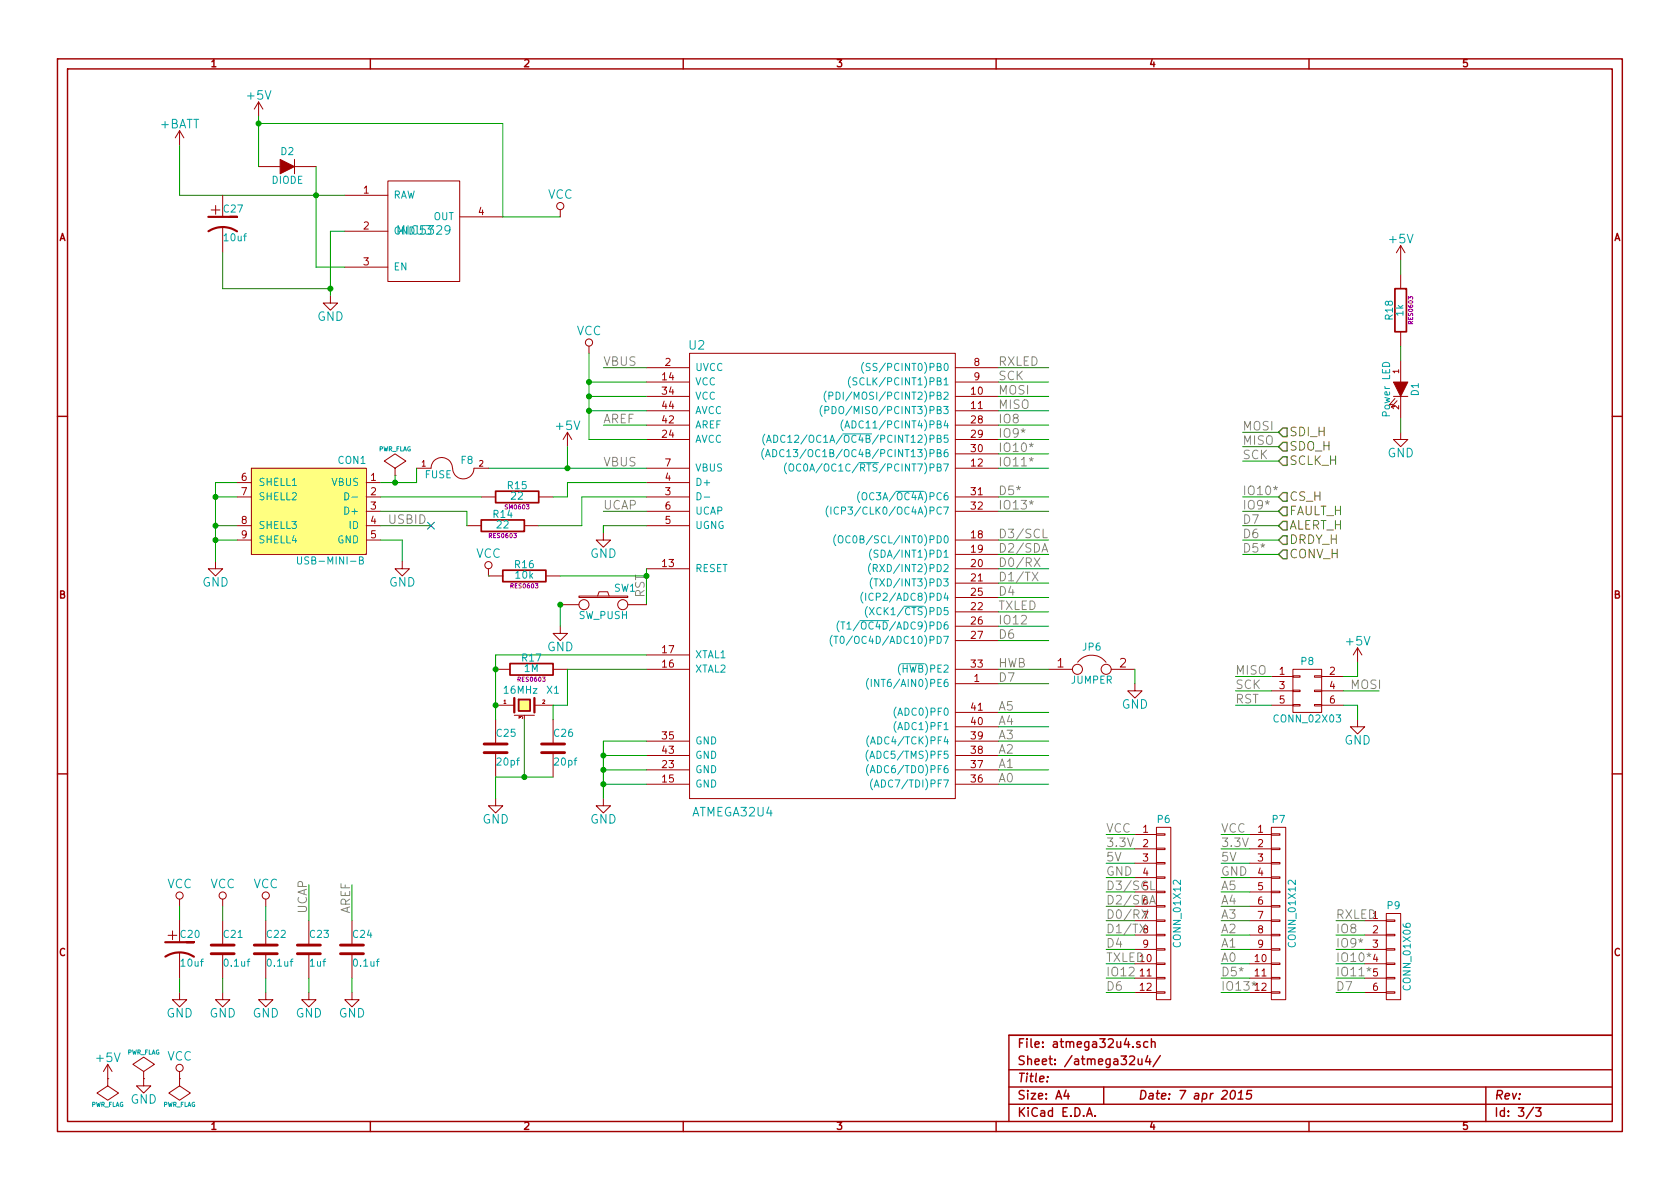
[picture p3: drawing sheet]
EESchema Schematic File Version 2
LIBS:power
LIBS:74xgxx
LIBS:74xx
LIBS:ac-dc
LIBS:actel
LIBS:adc-dac
LIBS:analog_switches
LIBS:atmel
LIBS:audio
LIBS:brooktre
LIBS:cmos4000
LIBS:cmos_ieee
LIBS:conn
LIBS:contrib
LIBS:cypress
LIBS:dc-dc
LIBS:device
LIBS:digital-audio
LIBS:display
LIBS:dsp
LIBS:elec-unifil
LIBS:ftdi
LIBS:gennum
LIBS:graphic
LIBS:hc11
LIBS:intel
LIBS:interface
LIBS:ir
LIBS:linear
LIBS:logo
LIBS:memory
LIBS:microchip
LIBS:microchip_pic10mcu
LIBS:microchip_pic12mcu
LIBS:microchip_pic16mcu
LIBS:microchip_pic18mcu
LIBS:microchip_pic32mcu
LIBS:microcontrollers
LIBS:motor_drivers
LIBS:motorola
LIBS:msp430
LIBS:nordicsemi
LIBS:nxp_armmcu
LIBS:onsemi
LIBS:opto
LIBS:philips
LIBS:powerint
LIBS:pspice
LIBS:references
LIBS:regul
LIBS:relays
LIBS:rfcom
LIBS:sensors
LIBS:silabs
LIBS:siliconi
LIBS:special
LIBS:stm8
LIBS:stm32
LIBS:supertex
LIBS:switches
LIBS:texas
LIBS:transf
LIBS:transistors
LIBS:ttl_ieee
LIBS:valves
LIBS:video
LIBS:xilinx
LIBS:bq76pl536a
LIBS:BMS-cache
EELAYER 27 0
EELAYER END
$Descr A4 11693 8268
encoding utf-8
Sheet 3 3
Title ""
Date "7 apr 2015"
Rev ""
Comp ""
Comment1 ""
Comment2 ""
Comment3 ""
Comment4 ""
$EndDescr
$Comp
L ATMEGA32U4 U2
U 1 1
P 5750 4100
F 0 "U2" H 4850 5800 60  0000 C CNN
F 1 "ATMEGA32U4" H 5100 2550 60  0000 C CNN
F 2 "" H 6950 5200 60  0000 C CNN
F 3 "" H 6950 5200 60  0000 C CNN
	1    5750 4100
	1    0    0    -1  
$EndComp
Text HLabel 8900 3450 2    60   Input ~ 0
CS_H
Text HLabel 8900 3000 2    60   Input ~ 0
SDI_H
Text HLabel 8900 3100 2    60   Input ~ 0
SDO_H
Text HLabel 8900 3200 2    60   Input ~ 0
SCLK_H
Text HLabel 8900 3550 2    60   Input ~ 0
FAULT_H
Text HLabel 8900 3650 2    60   Input ~ 0
ALERT_H
Text HLabel 8900 3750 2    60   Input ~ 0
DRDY_H
Text HLabel 8900 3850 2    60   Input ~ 0
CONV_H
$Comp
L USB-MINI-B CON1
U 1 1
P 2150 3550
F 0 "CON1" H 1850 3900 50  0000 C CNN
F 1 "USB-MINI-B" H 2000 3200 50  0000 C CNN
F 2 "" H 2150 3450 50  0000 C CNN
F 3 "" H 2150 3450 50  0000 C CNN
	1    2150 3550
	-1   0    0    -1  
$EndComp
Wire Wire Line
	6950 2550 7300 2550
Wire Wire Line
	7300 2650 6950 2650
Wire Wire Line
	7300 2750 6950 2750
Wire Wire Line
	7300 2850 6950 2850
Wire Wire Line
	7300 2950 6950 2950
Wire Wire Line
	7300 3050 6950 3050
Wire Wire Line
	7300 3150 6950 3150
Wire Wire Line
	7300 3250 6950 3250
Wire Wire Line
	7300 3450 6950 3450
Wire Wire Line
	7300 3550 6950 3550
Wire Wire Line
	7300 3750 6950 3750
Wire Wire Line
	7300 3850 6950 3850
Wire Wire Line
	7300 3950 6950 3950
Wire Wire Line
	7300 4050 6950 4050
Wire Wire Line
	7300 4150 6950 4150
Wire Wire Line
	7300 4250 6950 4250
Wire Wire Line
	7300 4350 6950 4350
Wire Wire Line
	7300 4450 6950 4450
Wire Wire Line
	7300 4650 6950 4650
Wire Wire Line
	7300 4750 6950 4750
Wire Wire Line
	7300 4950 6950 4950
Wire Wire Line
	7300 5050 6950 5050
Wire Wire Line
	7300 5150 6950 5150
Wire Wire Line
	7300 5250 6950 5250
Wire Wire Line
	7300 5350 6950 5350
Wire Wire Line
	7300 5450 6950 5450
Text Label 6950 5450 0    60   ~ 0
A0
Text Label 6950 5350 0    60   ~ 0
A1
Text Label 6950 5250 0    60   ~ 0
A2
Text Label 6950 5150 0    60   ~ 0
A3
Text Label 6950 5050 0    60   ~ 0
A4
Text Label 6950 4950 0    60   ~ 0
A5
Text Label 6950 4750 0    60   ~ 0
D7
Text Label 6950 4650 0    60   ~ 0
HWB
Text Label 6950 4450 0    60   ~ 0
D6
Text Label 6950 4350 0    60   ~ 0
IO12
Text Label 6950 4250 0    60   ~ 0
TXLED
Text Label 6950 4150 0    60   ~ 0
D4
Text Label 6950 4050 0    60   ~ 0
D1/TX
Text Label 6950 3950 0    60   ~ 0
D0/RX
Text Label 6950 3850 0    60   ~ 0
D2/SDA
Text Label 6950 3750 0    60   ~ 0
D3/SCL
Text Label 6950 3450 0    60   ~ 0
D5*
Text Label 6950 3550 0    60   ~ 0
IO13*
Text Label 6950 3250 0    60   ~ 0
IO11*
Text Label 6950 3150 0    60   ~ 0
IO10*
Text Label 6950 3050 0    60   ~ 0
IO9*
Text Label 6950 2950 0    60   ~ 0
IO8
Text Label 6950 2850 0    60   ~ 0
MISO
Text Label 6950 2750 0    60   ~ 0
MOSI
Text Label 6950 2650 0    60   ~ 0
SCK
Text Label 6950 2550 0    60   ~ 0
RXLED
Wire Wire Line
	4500 2550 4200 2550
Wire Wire Line
	4100 2650 4500 2650
Wire Wire Line
	4100 2750 4500 2750
Wire Wire Line
	4100 2850 4500 2850
Wire Wire Line
	4200 2950 4500 2950
Wire Wire Line
	4100 3050 4500 3050
Wire Wire Line
	3400 3250 4500 3250
Wire Wire Line
	3950 3350 4500 3350
Wire Wire Line
	4050 3450 4500 3450
Wire Wire Line
	4200 3550 4500 3550
Wire Wire Line
	4200 3650 4500 3650
Wire Wire Line
	4500 3950 4500 4200
Wire Wire Line
	3450 4550 4500 4550
Wire Wire Line
	3950 4650 4500 4650
Wire Wire Line
	4200 5150 4500 5150
Wire Wire Line
	4200 5250 4500 5250
Wire Wire Line
	4200 5350 4500 5350
Wire Wire Line
	4200 5450 4500 5450
$Comp
L GND #PWR22
U 1 1
P 1500 3900
F 0 "#PWR22" H 1500 3650 60  0001 C CNN
F 1 "GND" H 1500 3750 60  0000 C CNN
F 2 "" H 1500 3900 60  0000 C CNN
F 3 "" H 1500 3900 60  0000 C CNN
	1    1500 3900
	1    0    0    -1  
$EndComp
Wire Wire Line
	1500 3350 1500 3900
Wire Wire Line
	1500 3750 1650 3750
Wire Wire Line
	1500 3650 1650 3650
Connection ~ 1500 3750
Wire Wire Line
	1500 3450 1650 3450
Connection ~ 1500 3650
Wire Wire Line
	1500 3350 1650 3350
Connection ~ 1500 3450
Wire Wire Line
	2650 3750 2800 3750
Wire Wire Line
	2800 3750 2800 3900
Wire Wire Line
	2650 3650 3000 3650
Text Label 2700 3650 0    60   ~ 0
USBID
$Comp
L R R15
U 1 1
P 3600 3450
F 0 "R15" V 3680 3450 50  0000 C CNN
F 1 "22" V 3607 3451 50  0000 C CNN
F 2 "SM0603" V 3530 3450 30  0000 C CNN
F 3 "" H 3600 3450 30  0000 C CNN
	1    3600 3450
	0    -1   -1   0   
$EndComp
$Comp
L R R14
U 1 1
P 3500 3650
F 0 "R14" V 3580 3650 50  0000 C CNN
F 1 "22" V 3507 3651 50  0000 C CNN
F 2 "RES0603" V 3430 3650 30  0000 C CNN
F 3 "" H 3500 3650 30  0000 C CNN
	1    3500 3650
	0    -1   -1   0   
$EndComp
Wire Wire Line
	2650 3450 3350 3450
Wire Wire Line
	2650 3550 3250 3550
Wire Wire Line
	3250 3550 3250 3650
$Comp
L FUSE F8
U 1 1
P 3150 3250
F 0 "F8" H 3250 3300 50  0000 C CNN
F 1 "FUSE" H 3050 3200 50  0000 C CNN
F 2 "" H 3150 3250 60  0000 C CNN
F 3 "" H 3150 3250 60  0000 C CNN
	1    3150 3250
	1    0    0    -1  
$EndComp
Wire Wire Line
	3850 3450 3950 3450
Wire Wire Line
	3950 3450 3950 3350
Wire Wire Line
	3750 3650 4050 3650
Wire Wire Line
	4050 3650 4050 3450
Text Label 4200 3550 0    60   ~ 0
UCAP
$Comp
L GND #PWR38
U 1 1
P 4200 3700
F 0 "#PWR38" H 4200 3450 60  0001 C CNN
F 1 "GND" H 4200 3550 60  0000 C CNN
F 2 "" H 4200 3700 60  0000 C CNN
F 3 "" H 4200 3700 60  0000 C CNN
	1    4200 3700
	1    0    0    -1  
$EndComp
Wire Wire Line
	4200 3650 4200 3700
Text Label 4200 3250 0    60   ~ 0
VBUS
Text Label 4200 2550 0    60   ~ 0
VBUS
Text Label 4200 2950 0    60   ~ 0
AREF
$Comp
L VCC #PWR37
U 1 1
P 4100 2450
F 0 "#PWR37" H 4100 2300 60  0001 C CNN
F 1 "VCC" H 4100 2600 60  0000 C CNN
F 2 "" H 4100 2450 60  0000 C CNN
F 3 "" H 4100 2450 60  0000 C CNN
	1    4100 2450
	1    0    0    -1  
$EndComp
Wire Wire Line
	4100 2450 4100 3050
Connection ~ 4100 2650
Connection ~ 4100 2750
Connection ~ 4100 2850
$Comp
L SW_PUSH SW1
U 1 1
P 4200 4200
F 0 "SW1" H 4350 4310 50  0000 C CNN
F 1 "SW_PUSH" H 4200 4120 50  0000 C CNN
F 2 "" H 4200 4200 60  0000 C CNN
F 3 "" H 4200 4200 60  0000 C CNN
	1    4200 4200
	1    0    0    -1  
$EndComp
$Comp
L GND #PWR35
U 1 1
P 3900 4350
F 0 "#PWR35" H 3900 4100 60  0001 C CNN
F 1 "GND" H 3900 4200 60  0000 C CNN
F 2 "" H 3900 4350 60  0000 C CNN
F 3 "" H 3900 4350 60  0000 C CNN
	1    3900 4350
	1    0    0    -1  
$EndComp
$Comp
L CRYSTAL_SMD X1
U 1 1
P 3650 4900
F 0 "X1" H 3850 5000 50  0000 C CNN
F 1 "16MHz" H 3500 5000 50  0000 L CNN
F 2 "" H 3650 4900 60  0000 C CNN
F 3 "" H 3650 4900 60  0000 C CNN
	1    3650 4900
	1    0    0    -1  
$EndComp
$Comp
L R R17
U 1 1
P 3700 4650
F 0 "R17" V 3780 4650 50  0000 C CNN
F 1 "1M" V 3707 4651 50  0000 C CNN
F 2 "RES0603" V 3630 4650 30  0000 C CNN
F 3 "" H 3700 4650 30  0000 C CNN
	1    3700 4650
	0    -1   -1   0   
$EndComp
$Comp
L C C25
U 1 1
P 3450 5200
F 0 "C25" H 3450 5300 50  0000 L CNN
F 1 "20pf" H 3450 5100 50  0000 L CNN
F 2 "" H 3488 5050 30  0000 C CNN
F 3 "" H 3450 5200 60  0000 C CNN
	1    3450 5200
	1    0    0    -1  
$EndComp
$Comp
L C C26
U 1 1
P 3850 5200
F 0 "C26" H 3850 5300 50  0000 L CNN
F 1 "20pf" H 3850 5100 50  0000 L CNN
F 2 "" H 3888 5050 30  0000 C CNN
F 3 "" H 3850 5200 60  0000 C CNN
	1    3850 5200
	1    0    0    -1  
$EndComp
Wire Wire Line
	3850 5000 3850 4900
Wire Wire Line
	3450 4550 3450 5000
Connection ~ 3450 4900
Wire Wire Line
	3850 4900 3950 4900
Wire Wire Line
	3950 4900 3950 4650
Connection ~ 3450 4650
Wire Wire Line
	3650 5000 3650 5400
Wire Wire Line
	3450 5400 3850 5400
Connection ~ 3650 5400
$Comp
L GND #PWR33
U 1 1
P 3450 5550
F 0 "#PWR33" H 3450 5300 60  0001 C CNN
F 1 "GND" H 3450 5400 60  0000 C CNN
F 2 "" H 3450 5550 60  0000 C CNN
F 3 "" H 3450 5550 60  0000 C CNN
	1    3450 5550
	1    0    0    -1  
$EndComp
Wire Wire Line
	3450 5400 3450 5550
$Comp
L GND #PWR39
U 1 1
P 4200 5550
F 0 "#PWR39" H 4200 5300 60  0001 C CNN
F 1 "GND" H 4200 5400 60  0000 C CNN
F 2 "" H 4200 5550 60  0000 C CNN
F 3 "" H 4200 5550 60  0000 C CNN
	1    4200 5550
	1    0    0    -1  
$EndComp
Wire Wire Line
	4200 5150 4200 5550
Connection ~ 4200 5450
Connection ~ 4200 5350
Connection ~ 4200 5250
$Comp
L LED D1
U 1 1
P 9750 2700
F 0 "D1" H 9750 2800 50  0000 C CNN
F 1 "Power LED" H 9750 2600 50  0000 C CNN
F 2 "" H 9750 2700 60  0000 C CNN
F 3 "" H 9750 2700 60  0000 C CNN
	1    9750 2700
	0    1    1    0   
$EndComp
$Comp
L R R18
U 1 1
P 9750 2150
F 0 "R18" V 9830 2150 50  0000 C CNN
F 1 "1k" V 9757 2151 50  0000 C CNN
F 2 "RES0603" V 9680 2150 30  0000 C CNN
F 3 "" H 9750 2150 30  0000 C CNN
	1    9750 2150
	-1   0    0    1   
$EndComp
Wire Wire Line
	9750 2500 9750 2400
$Comp
L GND #PWR44
U 1 1
P 9750 3000
F 0 "#PWR44" H 9750 2750 60  0001 C CNN
F 1 "GND" H 9750 2850 60  0000 C CNN
F 2 "" H 9750 3000 60  0000 C CNN
F 3 "" H 9750 3000 60  0000 C CNN
	1    9750 3000
	1    0    0    -1  
$EndComp
Wire Wire Line
	9750 2900 9750 3000
$Comp
L +5V #PWR36
U 1 1
P 3950 3100
F 0 "#PWR36" H 3950 2950 60  0001 C CNN
F 1 "+5V" H 3950 3240 60  0000 C CNN
F 2 "" H 3950 3100 60  0000 C CNN
F 3 "" H 3950 3100 60  0000 C CNN
	1    3950 3100
	1    0    0    -1  
$EndComp
$Comp
L R R16
U 1 1
P 3650 4000
F 0 "R16" V 3730 4000 50  0000 C CNN
F 1 "10k" V 3657 4001 50  0000 C CNN
F 2 "RES0603" V 3580 4000 30  0000 C CNN
F 3 "" H 3650 4000 30  0000 C CNN
	1    3650 4000
	0    -1   -1   0   
$EndComp
$Comp
L VCC #PWR32
U 1 1
P 3400 4000
F 0 "#PWR32" H 3400 3850 60  0001 C CNN
F 1 "VCC" H 3400 4150 60  0000 C CNN
F 2 "" H 3400 4000 60  0000 C CNN
F 3 "" H 3400 4000 60  0000 C CNN
	1    3400 4000
	1    0    0    -1  
$EndComp
Wire Wire Line
	3400 4000 3400 4000
Connection ~ 3900 4200
$Comp
L C C21
U 1 1
P 1550 6600
F 0 "C21" H 1550 6700 50  0000 L CNN
F 1 "0.1uf" H 1550 6500 50  0000 L CNN
F 2 "" H 1588 6450 30  0000 C CNN
F 3 "" H 1550 6600 60  0000 C CNN
	1    1550 6600
	1    0    0    -1  
$EndComp
$Comp
L C C22
U 1 1
P 1850 6600
F 0 "C22" H 1850 6700 50  0000 L CNN
F 1 "0.1uf" H 1850 6500 50  0000 L CNN
F 2 "" H 1888 6450 30  0000 C CNN
F 3 "" H 1850 6600 60  0000 C CNN
	1    1850 6600
	1    0    0    -1  
$EndComp
$Comp
L C C23
U 1 1
P 2150 6600
F 0 "C23" H 2150 6700 50  0000 L CNN
F 1 "1uf" H 2150 6500 50  0000 L CNN
F 2 "" H 2188 6450 30  0000 C CNN
F 3 "" H 2150 6600 60  0000 C CNN
	1    2150 6600
	1    0    0    -1  
$EndComp
$Comp
L C C24
U 1 1
P 2450 6600
F 0 "C24" H 2450 6700 50  0000 L CNN
F 1 "0.1uf" H 2450 6500 50  0000 L CNN
F 2 "" H 2488 6450 30  0000 C CNN
F 3 "" H 2450 6600 60  0000 C CNN
	1    2450 6600
	1    0    0    -1  
$EndComp
$Comp
L GND #PWR20
U 1 1
P 1250 6900
F 0 "#PWR20" H 1250 6650 60  0001 C CNN
F 1 "GND" H 1250 6750 60  0000 C CNN
F 2 "" H 1250 6900 60  0000 C CNN
F 3 "" H 1250 6900 60  0000 C CNN
	1    1250 6900
	1    0    0    -1  
$EndComp
$Comp
L GND #PWR24
U 1 1
P 1550 6900
F 0 "#PWR24" H 1550 6650 60  0001 C CNN
F 1 "GND" H 1550 6750 60  0000 C CNN
F 2 "" H 1550 6900 60  0000 C CNN
F 3 "" H 1550 6900 60  0000 C CNN
	1    1550 6900
	1    0    0    -1  
$EndComp
$Comp
L GND #PWR27
U 1 1
P 1850 6900
F 0 "#PWR27" H 1850 6650 60  0001 C CNN
F 1 "GND" H 1850 6750 60  0000 C CNN
F 2 "" H 1850 6900 60  0000 C CNN
F 3 "" H 1850 6900 60  0000 C CNN
	1    1850 6900
	1    0    0    -1  
$EndComp
$Comp
L GND #PWR28
U 1 1
P 2150 6900
F 0 "#PWR28" H 2150 6650 60  0001 C CNN
F 1 "GND" H 2150 6750 60  0000 C CNN
F 2 "" H 2150 6900 60  0000 C CNN
F 3 "" H 2150 6900 60  0000 C CNN
	1    2150 6900
	1    0    0    -1  
$EndComp
$Comp
L GND #PWR30
U 1 1
P 2450 6900
F 0 "#PWR30" H 2450 6650 60  0001 C CNN
F 1 "GND" H 2450 6750 60  0000 C CNN
F 2 "" H 2450 6900 60  0000 C CNN
F 3 "" H 2450 6900 60  0000 C CNN
	1    2450 6900
	1    0    0    -1  
$EndComp
$Comp
L VCC #PWR19
U 1 1
P 1250 6300
F 0 "#PWR19" H 1250 6150 60  0001 C CNN
F 1 "VCC" H 1250 6450 60  0000 C CNN
F 2 "" H 1250 6300 60  0000 C CNN
F 3 "" H 1250 6300 60  0000 C CNN
	1    1250 6300
	1    0    0    -1  
$EndComp
$Comp
L VCC #PWR23
U 1 1
P 1550 6300
F 0 "#PWR23" H 1550 6150 60  0001 C CNN
F 1 "VCC" H 1550 6450 60  0000 C CNN
F 2 "" H 1550 6300 60  0000 C CNN
F 3 "" H 1550 6300 60  0000 C CNN
	1    1550 6300
	1    0    0    -1  
$EndComp
$Comp
L VCC #PWR26
U 1 1
P 1850 6300
F 0 "#PWR26" H 1850 6150 60  0001 C CNN
F 1 "VCC" H 1850 6450 60  0000 C CNN
F 2 "" H 1850 6300 60  0000 C CNN
F 3 "" H 1850 6300 60  0000 C CNN
	1    1850 6300
	1    0    0    -1  
$EndComp
Wire Wire Line
	2150 6400 2150 6150
Wire Wire Line
	2450 6400 2450 6150
Text Label 2150 6350 1    60   ~ 0
UCAP
Text Label 2450 6350 1    60   ~ 0
AREF
Wire Wire Line
	1850 6300 1850 6400
Wire Wire Line
	1250 6300 1250 6400
Wire Wire Line
	1250 6800 1250 6900
Wire Wire Line
	1550 6800 1550 6900
Wire Wire Line
	1850 6800 1850 6900
Wire Wire Line
	2150 6800 2150 6900
Wire Wire Line
	2450 6800 2450 6900
$Comp
L CP1 C20
U 1 1
P 1250 6600
F 0 "C20" H 1250 6700 50  0000 L CNN
F 1 "10uf" H 1250 6500 50  0000 L CNN
F 2 "" H 1250 6600 60  0000 C CNN
F 3 "" H 1250 6600 60  0000 C CNN
	1    1250 6600
	1    0    0    -1  
$EndComp
$Comp
L CONN_02X03 P8
U 1 1
P 9100 4800
F 0 "P8" H 9100 5000 50  0000 C CNN
F 1 "CONN_02X03" H 9100 4600 50  0000 C CNN
F 2 "" H 9100 3600 60  0000 C CNN
F 3 "" H 9100 3600 60  0000 C CNN
	1    9100 4800
	1    0    0    -1  
$EndComp
$Comp
L +5V #PWR41
U 1 1
P 9450 4600
F 0 "#PWR41" H 9450 4450 60  0001 C CNN
F 1 "+5V" H 9450 4740 60  0000 C CNN
F 2 "" H 9450 4600 60  0000 C CNN
F 3 "" H 9450 4600 60  0000 C CNN
	1    9450 4600
	1    0    0    -1  
$EndComp
$Comp
L GND #PWR42
U 1 1
P 9450 5000
F 0 "#PWR42" H 9450 4750 60  0001 C CNN
F 1 "GND" H 9450 4850 60  0000 C CNN
F 2 "" H 9450 5000 60  0000 C CNN
F 3 "" H 9450 5000 60  0000 C CNN
	1    9450 5000
	1    0    0    -1  
$EndComp
Wire Wire Line
	9450 5000 9450 4900
Wire Wire Line
	9450 4900 9350 4900
Wire Wire Line
	9350 4700 9450 4700
Wire Wire Line
	9450 4700 9450 4600
Wire Wire Line
	9350 4800 9600 4800
Wire Wire Line
	8850 4700 8600 4700
Wire Wire Line
	8600 4800 8850 4800
Wire Wire Line
	8600 4900 8850 4900
Text Label 8600 4700 0    60   ~ 0
MISO
Text Label 8600 4800 0    60   ~ 0
SCK
Text Label 8600 4900 0    60   ~ 0
RST
Text Label 4500 4150 1    60   ~ 0
RST
Text Label 9400 4800 0    60   ~ 0
MOSI
Wire Wire Line
	8900 3000 8650 3000
Text Label 8650 3000 0    60   ~ 0
MOSI
Wire Wire Line
	8900 3100 8650 3100
Text Label 8650 3100 0    60   ~ 0
MISO
Wire Wire Line
	8650 3200 8900 3200
Text Label 8650 3200 0    60   ~ 0
SCK
Wire Wire Line
	8900 3450 8650 3450
Wire Wire Line
	8650 3550 8900 3550
Wire Wire Line
	8650 3650 8900 3650
Wire Wire Line
	8650 3750 8900 3750
Wire Wire Line
	8650 3850 8900 3850
Text Label 8650 3450 0    60   ~ 0
IO10*
Text Label 8650 3550 0    60   ~ 0
IO9*
Text Label 8650 3650 0    60   ~ 0
D7
Text Label 8650 3750 0    60   ~ 0
D6
Text Label 8650 3850 0    60   ~ 0
D5*
Wire Wire Line
	1550 6400 1550 6300
$Comp
L CONN_01X12 P6
U 1 1
P 8100 6350
F 0 "P6" H 8100 7000 50  0000 C CNN
F 1 "CONN_01X12" V 8200 6350 50  0000 C CNN
F 2 "" H 8100 6350 60  0000 C CNN
F 3 "" H 8100 6350 60  0000 C CNN
	1    8100 6350
	1    0    0    -1  
$EndComp
Wire Wire Line
	7900 5800 7700 5800
Wire Wire Line
	7900 5900 7700 5900
Wire Wire Line
	7900 6000 7700 6000
Wire Wire Line
	7900 6100 7700 6100
Wire Wire Line
	7900 6200 7700 6200
Wire Wire Line
	7900 6300 7700 6300
Wire Wire Line
	7900 6400 7700 6400
Wire Wire Line
	7900 6500 7700 6500
Wire Wire Line
	7900 6600 7700 6600
Wire Wire Line
	7900 6700 7700 6700
Wire Wire Line
	7900 6800 7700 6800
Wire Wire Line
	7900 6900 7700 6900
Text Label 7700 5800 0    60   ~ 0
VCC
Text Label 7700 5900 0    60   ~ 0
3.3V
Text Label 7700 6000 0    60   ~ 0
5V
Text Label 7700 6100 0    60   ~ 0
GND
Text Label 7700 6200 0    60   ~ 0
D3/SCL
Text Label 7700 6300 0    60   ~ 0
D2/SDA
Text Label 7700 6400 0    60   ~ 0
D0/RX
Text Label 7700 6500 0    60   ~ 0
D1/TX
Text Label 7700 6600 0    60   ~ 0
D4
Text Label 7700 6700 0    60   ~ 0
TXLED
Text Label 7700 6800 0    60   ~ 0
IO12
Text Label 7700 6900 0    60   ~ 0
D6
$Comp
L CONN_01X12 P7
U 1 1
P 8900 6350
F 0 "P7" H 8900 7000 50  0000 C CNN
F 1 "CONN_01X12" V 9000 6350 50  0000 C CNN
F 2 "" H 8900 6350 60  0000 C CNN
F 3 "" H 8900 6350 60  0000 C CNN
	1    8900 6350
	1    0    0    -1  
$EndComp
Wire Wire Line
	8700 5800 8500 5800
Wire Wire Line
	8700 5900 8500 5900
Wire Wire Line
	8700 6000 8500 6000
Wire Wire Line
	8700 6100 8500 6100
Wire Wire Line
	8700 6200 8500 6200
Wire Wire Line
	8700 6300 8500 6300
Wire Wire Line
	8700 6400 8500 6400
Wire Wire Line
	8700 6500 8500 6500
Wire Wire Line
	8700 6600 8500 6600
Wire Wire Line
	8700 6700 8500 6700
Wire Wire Line
	8700 6800 8500 6800
Wire Wire Line
	8700 6900 8500 6900
Text Label 8500 5800 0    60   ~ 0
VCC
Text Label 8500 5900 0    60   ~ 0
3.3V
Text Label 8500 6000 0    60   ~ 0
5V
Text Label 8500 6100 0    60   ~ 0
GND
Text Label 8500 6200 0    60   ~ 0
A5
Text Label 8500 6300 0    60   ~ 0
A4
Text Label 8500 6400 0    60   ~ 0
A3
Text Label 8500 6500 0    60   ~ 0
A2
Text Label 8500 6600 0    60   ~ 0
A1
Text Label 8500 6700 0    60   ~ 0
A0
Text Label 8500 6800 0    60   ~ 0
D5*
Text Label 8500 6900 0    60   ~ 0
IO13*
$Comp
L CONN_01X06 P9
U 1 1
P 9700 6650
F 0 "P9" H 9700 7000 50  0000 C CNN
F 1 "CONN_01X06" V 9800 6650 50  0000 C CNN
F 2 "" H 9700 6650 60  0000 C CNN
F 3 "" H 9700 6650 60  0000 C CNN
	1    9700 6650
	1    0    0    -1  
$EndComp
Wire Wire Line
	9500 6400 9300 6400
Wire Wire Line
	9300 6500 9500 6500
Wire Wire Line
	9300 6600 9500 6600
Wire Wire Line
	9300 6700 9500 6700
Wire Wire Line
	9300 6800 9500 6800
Wire Wire Line
	9300 6900 9500 6900
Text Label 9300 6400 0    60   ~ 0
RXLED
Text Label 9300 6500 0    60   ~ 0
IO8
Text Label 9300 6600 0    60   ~ 0
IO9*
Text Label 9300 6700 0    60   ~ 0
IO10*
Text Label 9300 6800 0    60   ~ 0
IO11*
Text Label 9300 6900 0    60   ~ 0
D7
$Comp
L GND #PWR31
U 1 1
P 2800 3900
F 0 "#PWR31" H 2800 3650 60  0001 C CNN
F 1 "GND" H 2800 3750 60  0000 C CNN
F 2 "" H 2800 3900 60  0000 C CNN
F 3 "" H 2800 3900 60  0000 C CNN
	1    2800 3900
	1    0    0    -1  
$EndComp
NoConn ~ 3000 3650
$Comp
L +5V #PWR16
U 1 1
P 750 7500
F 0 "#PWR16" H 750 7350 60  0001 C CNN
F 1 "+5V" H 750 7640 60  0000 C CNN
F 2 "" H 750 7500 60  0000 C CNN
F 3 "" H 750 7500 60  0000 C CNN
	1    750  7500
	1    0    0    -1  
$EndComp
$Comp
L PWR_FLAG #FLG4
U 1 1
P 750 7500
F 0 "#FLG4" H 750 7595 30  0001 C CNN
F 1 "PWR_FLAG" H 750 7680 30  0000 C CNN
F 2 "" H 750 7500 60  0000 C CNN
F 3 "" H 750 7500 60  0000 C CNN
	1    750  7500
	-1   0    0    1   
$EndComp
$Comp
L PWR_FLAG #FLG5
U 1 1
P 1000 7500
F 0 "#FLG5" H 1000 7595 30  0001 C CNN
F 1 "PWR_FLAG" H 1000 7680 30  0000 C CNN
F 2 "" H 1000 7500 60  0000 C CNN
F 3 "" H 1000 7500 60  0000 C CNN
	1    1000 7500
	1    0    0    -1  
$EndComp
$Comp
L GND #PWR17
U 1 1
P 1000 7500
F 0 "#PWR17" H 1000 7250 60  0001 C CNN
F 1 "GND" H 1000 7350 60  0000 C CNN
F 2 "" H 1000 7500 60  0000 C CNN
F 3 "" H 1000 7500 60  0000 C CNN
	1    1000 7500
	1    0    0    -1  
$EndComp
$Comp
L VCC #PWR21
U 1 1
P 1250 7500
F 0 "#PWR21" H 1250 7350 60  0001 C CNN
F 1 "VCC" H 1250 7650 60  0000 C CNN
F 2 "" H 1250 7500 60  0000 C CNN
F 3 "" H 1250 7500 60  0000 C CNN
	1    1250 7500
	1    0    0    -1  
$EndComp
$Comp
L PWR_FLAG #FLG6
U 1 1
P 1250 7500
F 0 "#FLG6" H 1250 7595 30  0001 C CNN
F 1 "PWR_FLAG" H 1250 7680 30  0000 C CNN
F 2 "" H 1250 7500 60  0000 C CNN
F 3 "" H 1250 7500 60  0000 C CNN
	1    1250 7500
	-1   0    0    1   
$EndComp
Wire Wire Line
	2650 3350 2900 3350
Wire Wire Line
	2900 3350 2900 3250
Wire Wire Line
	3950 3100 3950 3250
Connection ~ 3950 3250
$Comp
L +5V #PWR43
U 1 1
P 9750 1800
F 0 "#PWR43" H 9750 1650 60  0001 C CNN
F 1 "+5V" H 9750 1940 60  0000 C CNN
F 2 "" H 9750 1800 60  0000 C CNN
F 3 "" H 9750 1800 60  0000 C CNN
	1    9750 1800
	1    0    0    -1  
$EndComp
Wire Wire Line
	9750 1800 9750 1900
$Comp
L PWR_FLAG #FLG7
U 1 1
P 2750 3300
F 0 "#FLG7" H 2750 3395 30  0001 C CNN
F 1 "PWR_FLAG" H 2750 3480 30  0000 C CNN
F 2 "" H 2750 3300 60  0000 C CNN
F 3 "" H 2750 3300 60  0000 C CNN
	1    2750 3300
	1    0    0    -1  
$EndComp
Wire Wire Line
	2750 3300 2750 3350
Connection ~ 2750 3350
$Comp
L JUMPER JP6
U 1 1
P 7600 4650
F 0 "JP6" H 7600 4800 50  0000 C CNN
F 1 "JUMPER" H 7600 4570 50  0000 C CNN
F 2 "" H 7600 4650 60  0000 C CNN
F 3 "" H 7600 4650 60  0000 C CNN
	1    7600 4650
	1    0    0    -1  
$EndComp
$Comp
L GND #PWR40
U 1 1
P 7900 4750
F 0 "#PWR40" H 7900 4500 60  0001 C CNN
F 1 "GND" H 7900 4600 60  0000 C CNN
F 2 "" H 7900 4750 60  0000 C CNN
F 3 "" H 7900 4750 60  0000 C CNN
	1    7900 4750
	1    0    0    -1  
$EndComp
Wire Wire Line
	7900 4750 7900 4650
Wire Wire Line
	3900 4000 4500 4000
Connection ~ 4500 4000
Wire Wire Line
	3900 4200 3900 4350
$Comp
L MIC5329 U3
U 1 1
P 2950 1600
F 0 "U3" H 2950 1600 60  0000 C CNN
F 1 "MIC5329" H 2950 1600 60  0000 C CNN
F 2 "~" H 2950 1600 60  0000 C CNN
F 3 "~" H 2950 1600 60  0000 C CNN
	1    2950 1600
	1    0    0    -1  
$EndComp
Wire Wire Line
	2200 1850 2400 1850
Wire Wire Line
	2200 1150 2200 1850
Wire Wire Line
	1250 1350 2400 1350
Wire Wire Line
	2400 1600 2300 1600
Wire Wire Line
	2300 1600 2300 2050
$Comp
L GND #PWR29
U 1 1
P 2300 2050
F 0 "#PWR29" H 2300 1800 60  0001 C CNN
F 1 "GND" H 2300 1900 60  0000 C CNN
F 2 "" H 2300 2050 60  0000 C CNN
F 3 "" H 2300 2050 60  0000 C CNN
	1    2300 2050
	1    0    0    -1  
$EndComp
$Comp
L +5V #PWR25
U 1 1
P 1800 800
F 0 "#PWR25" H 1800 650 60  0001 C CNN
F 1 "+5V" H 1800 940 60  0000 C CNN
F 2 "" H 1800 800 60  0000 C CNN
F 3 "" H 1800 800 60  0000 C CNN
	1    1800 800 
	1    0    0    -1  
$EndComp
$Comp
L DIODE D2
U 1 1
P 2000 1150
F 0 "D2" H 2000 1250 50  0000 C CNN
F 1 "DIODE" H 2000 1050 50  0000 C CNN
F 2 "" H 2000 1150 60  0000 C CNN
F 3 "" H 2000 1150 60  0000 C CNN
	1    2000 1150
	1    0    0    -1  
$EndComp
Wire Wire Line
	1800 800  1800 1150
Connection ~ 2200 1350
Wire Wire Line
	1250 1000 1250 1350
$Comp
L +BATT #PWR18
U 1 1
P 1250 1000
F 0 "#PWR18" H 1250 850 60  0001 C CNN
F 1 "+BATT" H 1250 1140 60  0000 C CNN
F 2 "" H 1250 1000 60  0000 C CNN
F 3 "" H 1250 1000 60  0000 C CNN
	1    1250 1000
	1    0    0    -1  
$EndComp
Wire Wire Line
	3500 1500 3900 1500
$Comp
L VCC #PWR34
U 1 1
P 3900 1500
F 0 "#PWR34" H 3900 1350 60  0001 C CNN
F 1 "VCC" H 3900 1650 60  0000 C CNN
F 2 "" H 3900 1500 60  0000 C CNN
F 3 "" H 3900 1500 60  0000 C CNN
	1    3900 1500
	1    0    0    -1  
$EndComp
Wire Wire Line
	1800 850  3500 850 
Wire Wire Line
	3500 850  3500 1500
Connection ~ 1800 850 
$Comp
L CP1 C27
U 1 1
P 1550 1550
F 0 "C27" H 1550 1650 50  0000 L CNN
F 1 "10uf" H 1550 1450 50  0000 L CNN
F 2 "" H 1550 1550 60  0000 C CNN
F 3 "" H 1550 1550 60  0000 C CNN
	1    1550 1550
	1    0    0    -1  
$EndComp
Wire Wire Line
	1550 1750 1550 2000
Wire Wire Line
	1550 2000 2300 2000
Connection ~ 2300 2000
$EndSCHEMATC
